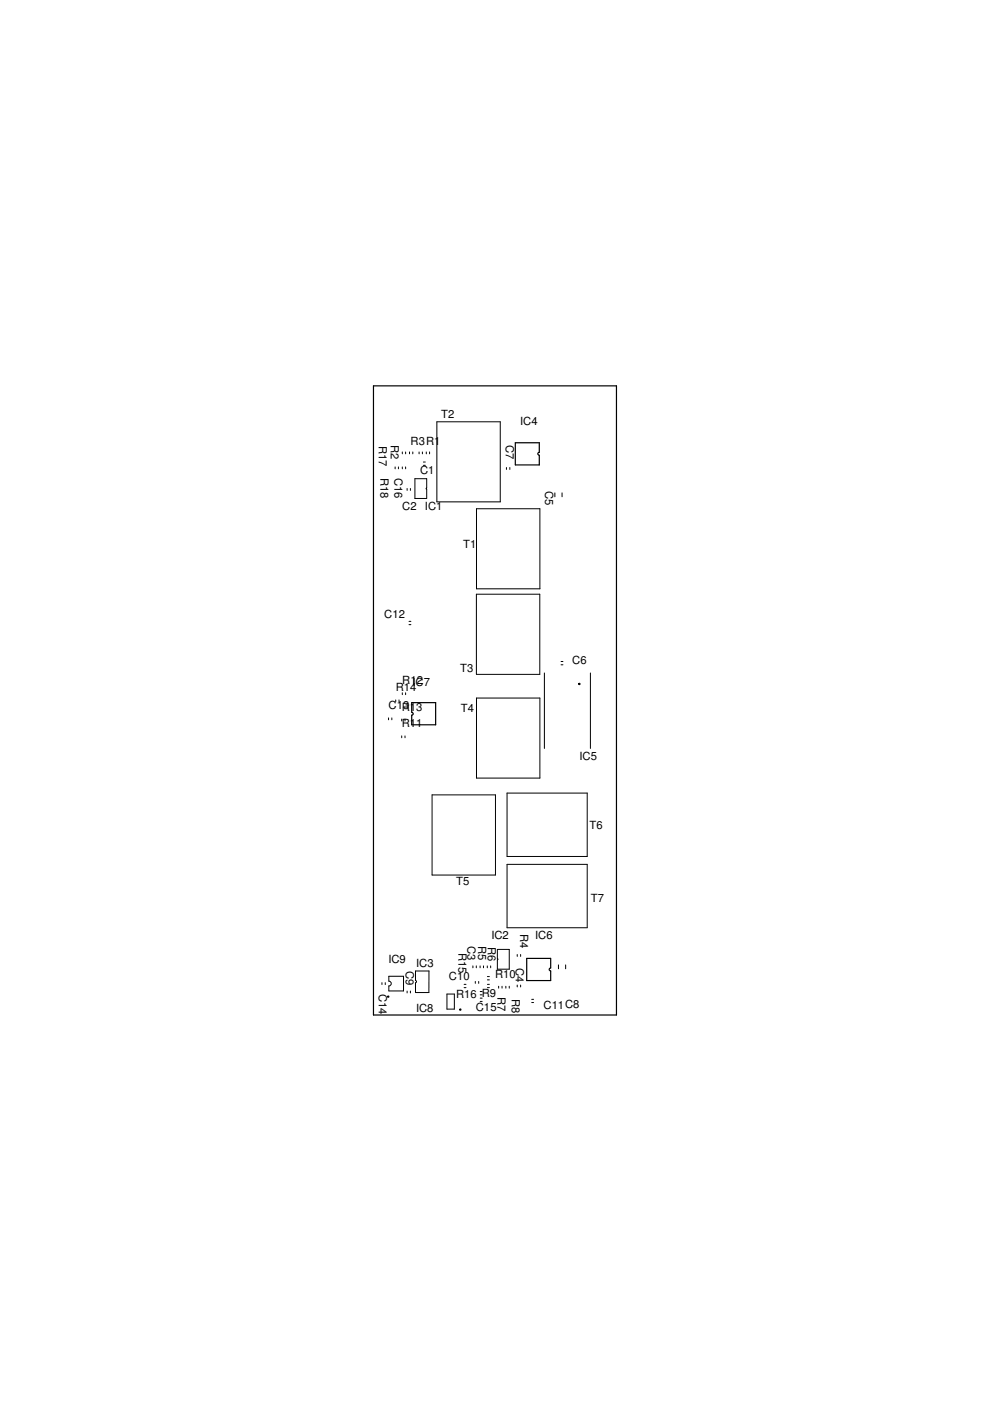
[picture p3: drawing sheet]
<svg xmlns="http://www.w3.org/2000/svg" width="210mm" height="297mm" viewBox="0 0 210 297" stroke-linecap="round" stroke-linejoin="round" font-family="sans-serif">
<g fill="none" stroke="#000" stroke-width=".21">
<path d="M83.8 99v.4M84.5 99v.4M85.3 95.8v.4M85.3 99v.4M86 95.8v.4M86 99v.4M86.8 95.8v.4M87.5 95.8v.4M88.9 95.8v.4M89.6 95.8v.4M89.8 98h.4M89.8 98.7h.4"/>
<path d="M90.4 95.8v.4M91.1 95.8v.4M92.6 89.4h13.5v17h-13.5zM107.4 99.1v.4M108.1 99.1v.4M86.3 103.6v.4M87 103.6v.4M88 101.5h2.5v2l-.2 .1 .2 .1v2h-2.5zM101 107.9h13.5v16.9h-13.5zM117.6 104.5v.8M119.2 104.5v.8M86.7 132.4h.4"/>
<path d="M86.7 131.7h.4M101 126h13.4v17h-13.4zM82.4 152.2v.4M83.1 152.2v.4M83.9 148.4v.4M84.6 148.4v.4M85.2 152.5v.4M85.2 156v.4M85.3 146.9v.4M85.9 152.5v.4M85.9 156v.4M86 146.9v.4"/>
<path d="M101 148h13.5v17h-13.5zM115.4 142.7v16M119 140.9h.4M119 140.3h.4M125.2 142.7v16M91.6 168.5h13.5v17h-13.5zM107.5 168.1h17v13.5h-17zM107.5 183.3h17v13.4h-17zM81 208.3v.4M81.7 208.3v.4M82.4 207h3.2v3.1h-3.2v-1.1a.51 .51 0 0 0 .6-.5 .51 .51 0 0 0-.6-.5zM86.3 210.1v.4"/>
<path d="M87 210.1v.4M88.1 205.9h2.9l-.1 4.5h-2.8v-2l.2-.3-.2-.2zM94.8 210.8h1.5v3.2h-1.5zM98.4 209.4h.4M98.4 208.7h.4M100.3 204.8v.4M100.8 208.1v.4M101 204.8v.4M101.5 208.1v.4M101.8 204.8v.4M101.8 211.6h.4M101.8 212.3h.4"/>
<path d="M101.8 210.9h.4M101.8 210.2h.4M102.5 204.8v.4M103.3 204.8v.4M103.3 209.4h.5M103.3 208.7h.5M103.3 207.1h.5M103.3 207.8h.5M104 204.8v.4M105.5 201.3h2.5v4.2h-2.5v-2l.1-.1-.1-.1zM105.7 209.1v.4M106.4 209.1v.4"/>
<path d="M107.3 209.1v.4M108 209.1v.4M109.7 202.4v.4M109.7 208.9v.4M110.4 202.4v.4M110.4 208.9v.4M112.7 211.9h.4M112.7 212.6h.4M118.4 204.6v.8M119.9 204.6v.8"/>
</g>
<path d="M79.2 81.8h51.5v133.4h-51.5zM109.3 93.9h5v2h-.1a.33 .33 0 0 0-.2 .4 .33 .33 0 0 0 .3 .2v2.1h-5zM87.3 149h5.1v4.7h-5.1v-2.1h.1a.33 .33 0 0 0 .2-.4 .33 .33 0 0 0-.3-.2zM122.8 144.9h.1v.2h-.1zM82.2 211.2h.2v.2h-.2zM97.5 214h.2v.1h-.2zM111.7 203.2h5.1v2l-.2 .1a.32 .32 0 0 0-.1 .3 .32 .32 0 0 0 .3 .3v2h-5.1z" fill="none" stroke="#000" stroke-width=".25"/>
<g font-size="2.4">
<text x="93.5" y="88.5">T2</text>
<text x="80.3" y="94.5" transform="rotate(90 80.3 94.5)">R17</text>
<text x="82.9" y="94.4" transform="rotate(90 82.9 94.4)">R2</text>
<text x="87.1" y="94.4">R3R1</text>
<text x="107.2" y="94.4" transform="rotate(90 107.2 94.4)">C7</text>
<text x="110.3" y="90.2">IC4</text>
<text x="80.7" y="101.2" transform="rotate(90 80.7 101.2)">R18</text>
<text x="83.6" y="101.2" transform="rotate(90 83.6 101.2)">C16</text>
<text x="89.1" y="100.5">C1</text>
<text x="115.6" y="104" transform="rotate(90 115.6 104)">C5</text>
<text x="85.3" y="108.1">C2</text>
<text x="90.1" y="108.2">IC1</text>
<text x="98.2" y="116.2">T1</text>
<text x="81.5" y="131.1">C12</text>
<text x="97.6" y="142.5">T3</text>
<text x="121.3" y="140.9">C6</text>
<text x="83.9" y="146.6">R14</text>
<text x="85.3" y="145.1">R12</text>
<text x="87.4" y="145.5">IC7</text>
<text x="82.4" y="150.4">C13</text>
<text x="85.2" y="150.7">R13</text>
<text x="85.2" y="154.2">R11</text>
<text x="97.7" y="150.9">T4</text>
<text x="122.9" y="161.1">IC5</text>
<text x="125" y="175.7">T6</text>
<text x="96.7" y="187.7">T5</text>
<text x="125.3" y="191.2">T7</text>
<text x="97.2" y="202.1" transform="rotate(90 97.2 202.1)">R15</text>
<text x="99.1" y="200.6" transform="rotate(90 99.1 200.6)">C3</text>
<text x="101.4" y="200.6" transform="rotate(90 101.4 200.6)">R5</text>
<text x="103.4" y="200.7" transform="rotate(90 103.4 200.7)">R6</text>
<text x="104.2" y="199.2">IC2</text>
<text x="110.3" y="198" transform="rotate(90 110.3 198)">R4</text>
<text x="113.5" y="199">IC6</text>
<text x="82.3" y="204.1">IC9</text>
<text x="86" y="205.9" transform="rotate(90 86 205.9)">C9</text>
<text x="88.2" y="205">IC3</text>
<text x="95.2" y="207.8">C10</text>
<text x="105" y="207.4">R10</text>
<text x="109.4" y="205.3" transform="rotate(90 109.4 205.3)">C4</text>
<text x="80.3" y="210.7" transform="rotate(90 80.3 210.7)">C14</text>
<text x="88.2" y="214.5">IC8</text>
<text x="96.7" y="211.6">R16 R9</text>
<text x="100.9" y="214.4">C15</text>
<text x="105.5" y="211.3" transform="rotate(90 105.5 211.3)">R7</text>
<text x="108.5" y="211.7" transform="rotate(90 108.5 211.7)">R8</text>
<text x="115.2" y="213.9">C11C8</text>
</g>
</svg>
